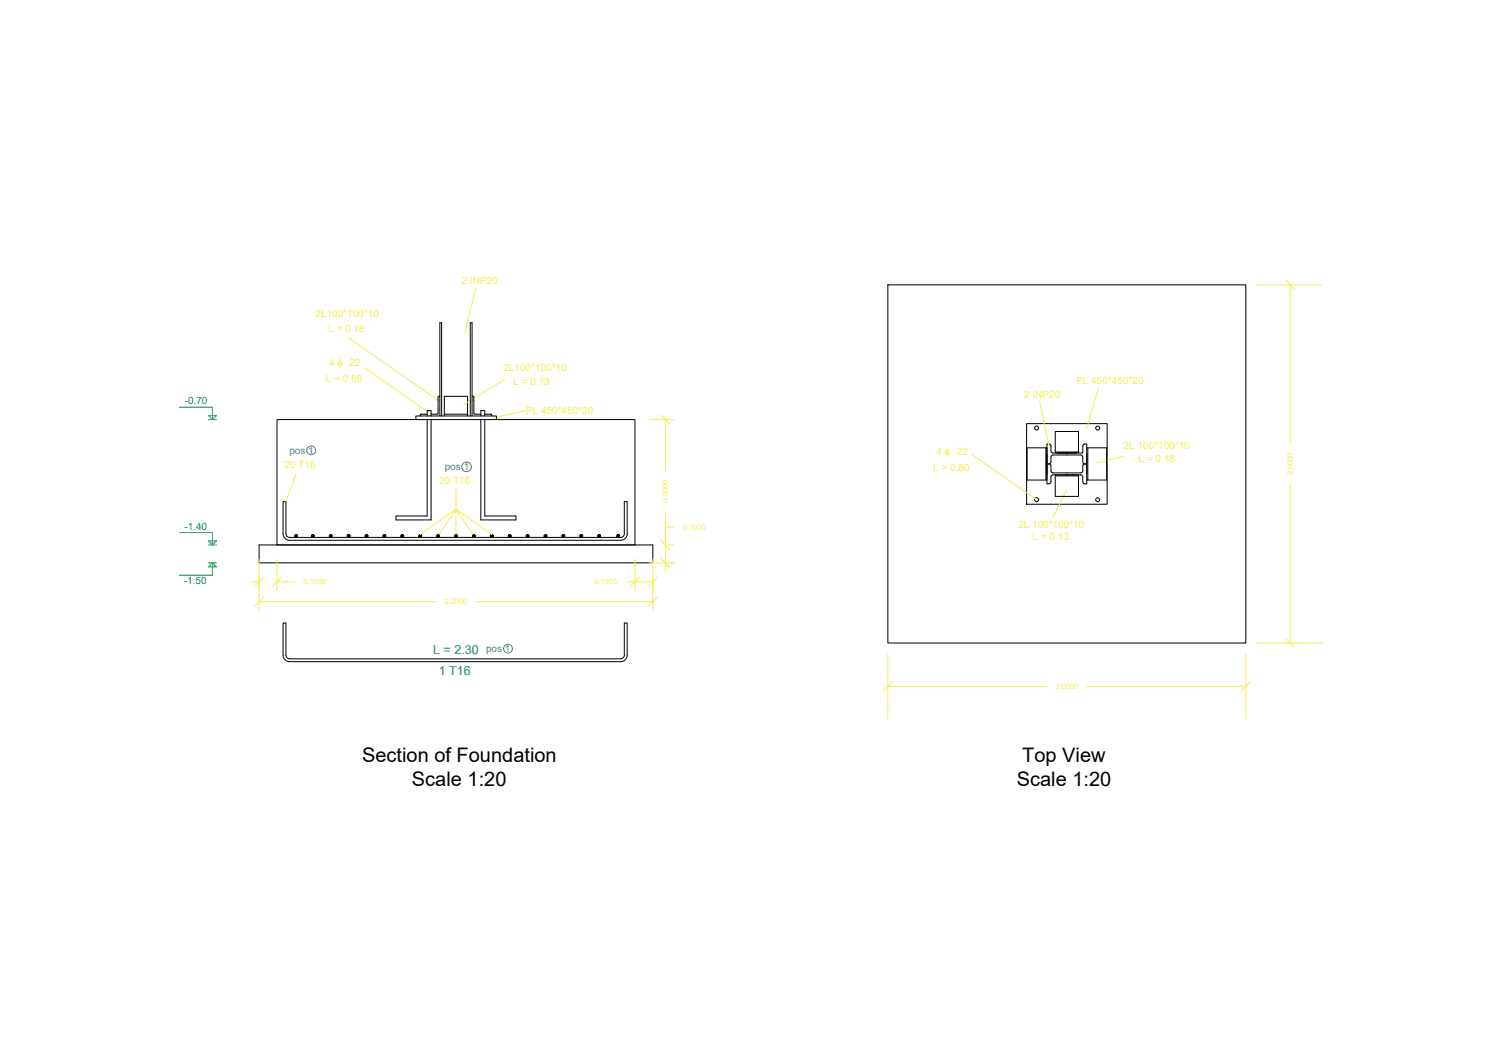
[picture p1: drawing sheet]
<svg xmlns="http://www.w3.org/2000/svg" width="420mm" height="297mm" viewBox="0 0 420 297" stroke-linecap="round" stroke-linejoin="round" font-family="sans-serif">
<!-- layer: 0 -->
<g fill="none" stroke="#000" stroke-width=".28">
<path d="M248 79.5h100v100h-100zM116.2 117.1v-1h22.5v1M117.4 115.8v.3M117.6 115.6h1.7M117.6 115.6l-.2 .2M119.3 116.1v-1.5h1.1v1.5M119.3 117.1v26.9h-8.7v1.2h9.8v-28.1M122.9 110.6l-.5 .2-.1 4.8h-1.9M122.9 116.1v-26h.5v26M124.1 116.1v-5.5h6.5v5.5M124.1 115.6h6.5M131.4 116.1v-26h.5v26"/>
<path d="M131.9 110.6l.5 .2v4.6M132.4 115.4l.2 .2h1.7M134.3 116.1v-1.5h1.1v1.5M134.3 117.1v28.1h9.8v-1.2h-8.7v-26.9M135.4 115.6h1.8l.2 .2M137.4 115.8v.3M286.8 118.3h22.5v22.5h-22.5zM286.9 125h5.6v9h-5.6zM292.2 125v9M292.5 126.7v5.6M293 129.5h-.5v5.6l1-.3 .1-1.7 .3-.5h8l.5 .2 .2 2 1 .3v-5.6h-.6M293 129.5l.5 .3 .1 .3"/>
<path d="M293 129.5l.5-.3 .1-1.6 .3-.5 8-.1 .5 .3 .2 1.9 .4 .3M293.6 130.1l.1 1.6 .4 .3h7.8l.5-.3 .1-1.6M294.8 132.6h6.5v6h-6.5zM294.8 126.5v-6h6.5v6M294.8 132.9h6.5M294.8 126.2h6.5M298 126.5h4.5l.1-2.3 .4-.2h.6v5.5h-.6M300.8 126.5l-6.9-.1-.3-.5-.1-1.7-.2-.2h-.8v5.5h.5M303 129.5l-.4 .3-.1 .3M303.6 126.7v5.6M303.6 125h5.6v9h-5.6M303.9 125v9"/>
<path d="M77.4 152.1v-35h100v35h5v5h-110v-5h105M79.1 140h.8v9a1 1 0 0 0 1 1h92.5a1 1 0 0 0 1-1v-9h.8v9a1.8 1.8 0 0 1-1.8 1.8h-92.5a1.8 1.8 0 0 1-1.8-1.8zM82.6 149.2l-.3 .3M82.8 149.2l-.5 .5M83 149.3l-.6 .6M83.1 149.4l-.6 .6M83.1 149.6l-.4 .4M87.3 149.2l-.3 .3M87.5 149.2l-.5 .5M87.6 149.3l-.5 .6M87.7 149.4l-.5 .6M87.8 149.6l-.5 .4"/>
<path d="M92.4 149.2l-.4 .4M92.6 149.3l-.6 .5M92.7 149.4l-.6 .5M92.8 149.5l-.6 .5M92.8 149.7l-.4 .3M97.2 149.3l-.2 .2M97.5 149.2l-.5 .5M97.6 149.3l-.5 .6M97.7 149.4l-.5 .6M97.7 149.8l-.1 .2M97.8 149.6l-.5 .4M102.3 149.2l-.3 .4"/>
<path d="M102.5 149.3l-.5 .5M102.7 149.3l-.6 .6M102.7 149.5l-.5 .5M102.8 149.6l-.4 .4M107.2 149.3l-.2 .1M107.4 149.2l-.4 .5M107.6 149.3l-.6 .5M107.7 149.4l-.6 .6M107.8 149.8l-.3 .2M107.8 149.5l-.5 .5M112.3 149.2l-.3 .4M112.5 149.3l-.5 .5"/>
<path d="M112.6 149.3l-.5 .6M112.7 149.4l-.5 .6M112.8 149.6l-.4 .4M117.4 149.2l-.4 .5M117.6 149.3l-.6 .5M117.7 149.4l-.6 .5M117.8 149.5l-.5 .5M117.8 149.7l-.3 .3M122.3 149.2l-.3 .3M122.5 149.2l-.5 .5M122.6 149.3l-.5 .6M122.7 149.4l-.5 .6"/>
<path d="M122.8 149.6l-.5 .4M127.4 149.2l-.4 .4M127.6 149.3l-.6 .5M127.7 149.4l-.6 .5M127.8 149.5l-.6 .5M127.8 149.7l-.4 .3M132.2 149.3l-.2 .2M132.5 149.2l-.5 .5M132.6 149.3l-.5 .6M132.7 149.4l-.5 .6M132.7 149.8l-.1 .2M132.8 149.6l-.5 .4"/>
<path d="M137.4 149.2l-.4 .4M137.5 149.3l-.5 .5M137.7 149.3l-.6 .6M137.7 149.5l-.5 .5M137.8 149.6l-.4 .4M142.2 149.3l-.2 .1M142.4 149.2l-.4 .5M142.6 149.3l-.6 .5M142.7 149.4l-.6 .6M142.8 149.8l-.3 .2M142.8 149.5l-.5 .5M147.3 149.2l-.3 .4"/>
<path d="M147.5 149.3l-.5 .5M147.6 149.3l-.5 .6M147.7 149.4l-.5 .6M147.8 149.6l-.4 .4M152.4 149.2l-.4 .5M152.6 149.3l-.6 .5M152.7 149.4l-.6 .5M152.8 149.5l-.5 .5M152.8 149.7l-.3 .3M157.3 149.2l-.3 .3M157.5 149.2l-.5 .5M157.6 149.3l-.5 .6"/>
<path d="M157.7 149.4l-.5 .6M157.8 149.6l-.5 .4M162.4 149.2l-.4 .4M162.6 149.3l-.6 .5M162.7 149.4l-.6 .5M162.8 149.5l-.6 .5M162.8 149.7l-.4 .3M167.2 149.3l-.2 .2M167.5 149.2l-.5 .5M167.6 149.3l-.5 .6M167.7 149.4l-.5 .6M167.7 149.8l-.1 .2"/>
<path d="M167.8 149.6l-.5 .4M172.5 149.3l-.1 .1M172.8 149.2l-.5 .5M172.9 149.3l-.5 .5M173 149.4l-.5 .6M173.1 149.8l-.2 .2M173.1 149.5l-.5 .5M80.9 183.9h92.5M80.9 183.9a1 1 0 0 1-1-1v-9h-.8v9a1.8 1.8 0 0 0 1.8 1.8h92.5a1.8 1.8 0 0 0 1.8-1.8v-9h-.8v9a1 1 0 0 1-1 1"/>
<circle cx="289.6" cy="119.5" r=".56"/>
<circle cx="306.7" cy="119.5" r=".56"/>
<circle cx="289.6" cy="139.5" r=".56"/>
<circle cx="306.7" cy="139.5" r=".56"/>
<circle cx="82.7" cy="149.6" r=".4"/>
<circle cx="87.4" cy="149.6" r=".4"/>
<circle cx="92.4" cy="149.6" r=".4"/>
<circle cx="97.4" cy="149.6" r=".4"/>
<circle cx="102.4" cy="149.6" r=".4"/>
<circle cx="107.4" cy="149.6" r=".4"/>
<circle cx="112.4" cy="149.6" r=".4"/>
<circle cx="117.4" cy="149.6" r=".4"/>
<circle cx="122.4" cy="149.6" r=".4"/>
<circle cx="127.4" cy="149.6" r=".4"/>
<circle cx="132.4" cy="149.6" r=".4"/>
<circle cx="137.4" cy="149.6" r=".4"/>
<circle cx="142.4" cy="149.6" r=".4"/>
<circle cx="147.4" cy="149.6" r=".4"/>
<circle cx="152.4" cy="149.6" r=".4"/>
<circle cx="157.4" cy="149.6" r=".4"/>
<circle cx="162.4" cy="149.6" r=".4"/>
<circle cx="167.4" cy="149.6" r=".4"/>
<circle cx="172.7" cy="149.6" r=".4"/>
</g>
<g fill="none" stroke="#f4ee51" stroke-width=".28">
<path d="M351.2 79.5h18.3M359.2 78.3l2.5 2.5M360.5 79.5v44.4M97.4 94.3l25.2 17.6M132.9 80.3l-3 12.6M101.9 102.7l18 12.5M141.1 105.9l-11.5 7M146.7 114.7l-8.8 2M181.4 117.1h7M184.6 115.9l2.5 2.5M185.9 117.1v14.4M290.4 112.1l2.6 12.4"/>
<path d="M306.8 108.6l-3.2 10.9M82.8 132.1l-2.9 7.9M127.4 140h.1M127.4 136.3v5.8l5 7.5M271.6 127l18 12.5M297.9 136.9l-3.7 7.5M313.8 127.4l-7.5 1.9M360.5 135.1v44.4M72.4 156.1v14.4M77.4 156.1v8.8M117.4 149.2l10-7.1 10 7.1M122.4 149.6l5-7.5v7.5"/>
<path d="M177.4 156.1v8.8M181.4 157.1h7M182.4 156.1v14.4M184.6 155.9l2.5 2.5M184.6 150.9l2.5 2.5M185.9 142.7v16.9M186.4 152.1h2M188.4 147.1h-2.5v5M69.9 162.4h2.5M72.4 168h49.4M73.6 166.7l-2.5 2.5M73.6 161.2l-2.5 2.5"/>
<path d="M77.4 162.4h5M78.6 161.2l-2.5 2.5M133 168h49.4M174.9 162.4h7.5M178.6 161.2l-2.5 2.5M183.6 166.7l-2.5 2.5M183.6 161.2l-2.5 2.5M351.2 179.5h18.3M359.2 178.3l2.5 2.5M248 182.6v18M248 191.6h44.4M249.3 190.4l-2.5 2.5"/>
<path d="M303.7 191.6h44.3M348 182.6v18M349.3 190.4l-2.5 2.5"/>
</g>
<!-- layer: text -->
<path d="M50.1 113.7h9.2v3.4l1.2-1.1h-2.3l1.1 1.1M50.1 148.7h9.2v3.4l1.2-1.1h-2.3l1.1 1.1M59.3 157.1l-1.1 1.2h2.3l-1.2-1.2v3.5h-9.2" fill="none" stroke="#139b48" stroke-width=".28"/>
<!-- layer: 0 -->
<g fill="none" stroke="#2776bb" stroke-width=".28">
<circle cx="86.9" cy="125.7" r="1.23"/>
<circle cx="130.3" cy="130.3" r="1.35"/>
<circle cx="141.9" cy="181.1" r="1.23"/>
</g>
<path d="M58.2 117.1h2.3M58.2 152.1h2.3M58.2 157.1h2.3" fill="none" stroke="#139b48" stroke-width=".28"/>
<g font-size="5.6">
<text x="101.2" y="212.7">Section of Foundation</text>
<text x="285.6" y="212.7">Top View</text>
<text x="115.1" y="219.4">Scale 1:20</text>
<text x="284.1" y="219.5">Scale 1:20</text>
</g>
<g font-size="3.5" fill="#139b48">
<text x="121" y="182.6">L = 2.30</text>
<text x="122.6" y="188.5">1 T16</text>
</g>
<g font-size="2.8" fill="#f4ee51">
<text x="129" y="79.2">2 INP20</text>
<text x="88.1" y="88.5">2L100*100*10</text>
<text x="91.7" y="92.6">L = 0.18</text>
<text x="91" y="106.6">L = 0.80</text>
<text x="91.9" y="102.3">4 ɸ 22</text>
<text x="140.6" y="103.6">2L100*100*10</text>
<text x="143.4" y="107.5">L = 0.13</text>
<text x="300.7" y="107.3">PL 450*450*20</text>
<text x="286.1" y="111.1">2 INP20</text>
<text x="147" y="115.5">PL 450*450*20</text>
<text x="313.9" y="125.3">2L 100*100*10</text>
<text x="79.5" y="130.8">20 T16</text>
<text x="260.7" y="131.5">L = 0.80</text>
<text x="261.7" y="127.2">4 ɸ 22</text>
<text x="318" y="128.9">L = 0.18</text>
<text x="122.7" y="135.1">20 T16</text>
<text x="284.5" y="147.4">2L 100*100*10</text>
<text x="288.5" y="150.8">L = 0.13</text>
</g>
<g font-size="2.8" fill="#139b48">
<text x="51.6" y="112.8">-0.70</text>
<text x="51.5" y="148.1">-1.40</text>
<text x="51.4" y="163.1">-1.50</text>
</g>
<g font-size="2.8" fill="#2776bb">
<text x="80.8" y="126.8">pos 1</text>
<text x="124.3" y="131.2">pos 1</text>
<text x="135.8" y="182">pos 1</text>
</g>
<g font-size="2.1" fill="#f4ee51">
<text x="361.2" y="132.7" transform="rotate(-90 361.2 132.7)">2.0000</text>
<text x="186.6" y="140.3" transform="rotate(-90 186.6 140.3)">0.8000</text>
<text x="190.8" y="147.9">0.1000</text>
<text x="84.8" y="163.2">0.1000</text>
<text x="166.1" y="163.2">0.1000</text>
<text x="124.2" y="168.7">2.2000</text>
<text x="294.9" y="192.4">2.0000</text>
</g>
</svg>
